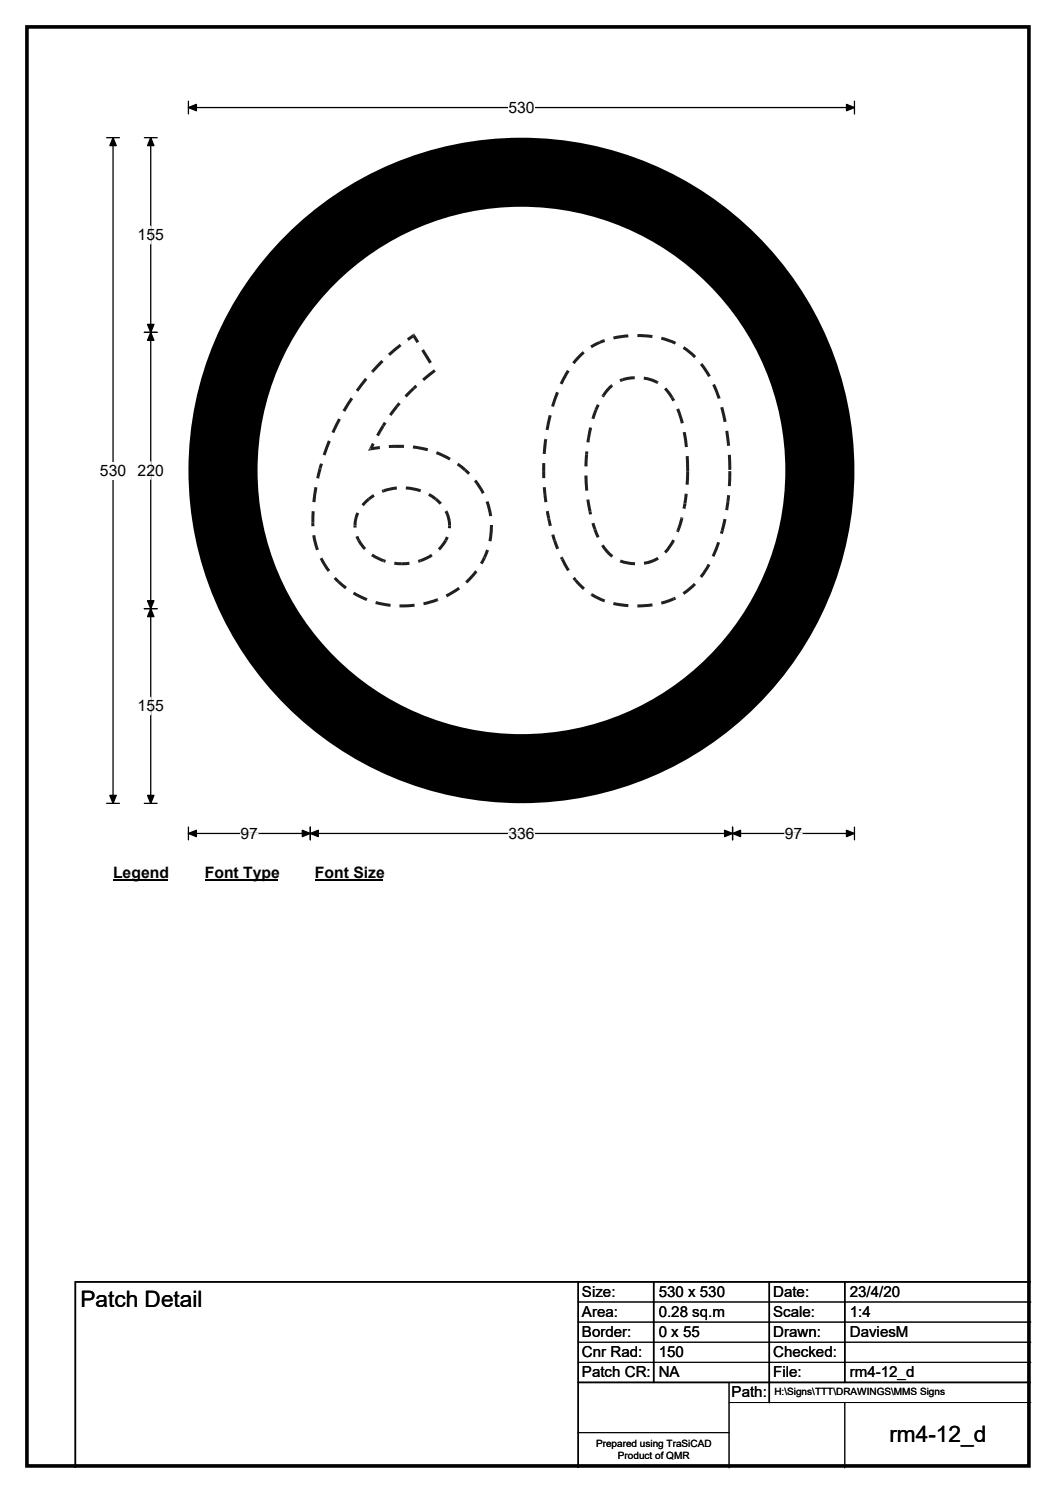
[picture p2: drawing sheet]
<svg xmlns="http://www.w3.org/2000/svg" width="210mm" height="297mm" viewBox="0 0 210 297" stroke-linecap="round" stroke-linejoin="round" font-family="sans-serif">
<path d="M5.4 5.4h199.2v286.3h-199.2z" fill="none" stroke="#000" stroke-width=".72"/>
<path d="M37.5 21.4h132.4M37.5 20.1v2.6M169.9 20.1v2.6" fill="none" stroke="#000" stroke-width=".25"/>
<path d="M37.5 21.4l1.6-.6v1.2zM168.3 20.8l1.6 .6-1.6 .6z" fill="#000" stroke="#000" stroke-width=".25"/>
<path d="M101.1 19.7h5.2v3.5h-5.2z" fill="#fff"/>
<path d="M21.2 27.4h2.5M22.5 27.4v132.4M21.2 159.8h2.5M37.5 165.8h132.4M37.5 164.5v2.6M61.7 164.5v2.6M145.7 164.5v2.6M169.9 164.5v2.6" fill="none" stroke="#000" stroke-width=".25"/>
<path d="M22.5 27.4l.6 1.6h-1.3zM21.8 158.2h1.3l-.6 1.6zM37.5 165.8l1.6-.6v1.3zM61.7 165.8l1.6-.6v1.3zM60.1 165.2l1.6 .6-1.6 .7zM144.1 165.2l1.6 .6-1.6 .7zM145.7 165.8l1.6-.6v1.3zM168.3 165.2l1.6 .6-1.6 .7z" fill="#000" stroke="#000" stroke-width=".25"/>
<path d="M47.8 165.8h3.5M101.1 165.8h5.2M156 165.8h3.5" fill="none" stroke="#fff" stroke-width=".25"/>
<path d="M19.9 91.9h5.2v3.5h-5.2z" fill="#fff"/>
<path d="M28.7 27.4h2.5M30 27.4v132.4M28.7 66.1h2.5M28.7 121.1h2.5M28.7 159.8h2.5" fill="none" stroke="#000" stroke-width=".25"/>
<path d="M30 27.4l.6 1.6h-1.3zM30 66.1l.6 1.6h-1.3zM29.3 64.5h1.3l-.6 1.6zM29.3 119.5h1.3l-.6 1.6zM30 121.1l.6 1.6h-1.3zM29.3 158.2h1.3l-.6 1.6z" fill="#000" stroke="#000" stroke-width=".25"/>
<path d="M30 45v3.5M30 91.9v3.5M30 138.7v3.5" fill="none" stroke="#fff" stroke-width=".25"/>
<path d="M22.5 171.8h10.7v3.5h-10.7z" fill="#fff"/>
<path d="M22.5 175.1h10.7" fill="none" stroke="#000" stroke-width=".32"/>
<path d="M40.7 171.8h14.4v3.5h-14.4z" fill="#fff"/>
<path d="M40.7 175.1h14.4" fill="none" stroke="#000" stroke-width=".32"/>
<path d="M62.6 171.8h13.5v3.5h-13.5z" fill="#fff"/>
<path d="M62.6 175.1h13.5" fill="none" stroke="#000" stroke-width=".32"/>
<circle cx="103.6" cy="93.6" r="66.2" fill="#fff"/>
<circle cx="103.7" cy="93.6" r="59.3" fill="none" stroke="#000" stroke-width="13.7"/>
<g fill="#221f20">
<path d="M97.4 104.7h.6l-.3 3-.6-.1z"/>
<path d="M96.6 109.3l.6 .2-.6 1.5-.5-.2z"/>
<path d="M96.1 110.8l.5 .2-.6 1.3-.6-.3z"/>
<path d="M94.5 113.5l.5 .3-2.1 2.3-.4-.5z"/>
<path d="M88.6 118.3l2.5-1.5 .4 .4-2.6 1.6z"/>
<path d="M86.8 119.1l.2-.1 .2 .5-.1 .1z"/>
<path d="M84.2 119.8l2.6-.7 .3 .5-2.8 .8z"/>
<path d="M79.9 120.2l2.5-.1 .1 .6-2.6 .2z"/>
<path d="M79.4 120.2h.5v.7l-.5-.1z"/>
<path d="M74.8 119.6l2.9 .5-.1 .6-3-.5z"/>
<path d="M73.1 119l-.3 .6z"/>
<path d="M70.4 117.7l2.7 1.3-.3 .6-2.7-1.4z"/>
<path d="M67.5 115.5l1.5 1.3-.4 .4-1.5-1.2z"/>
<path d="M66.3 115.2l.5-.4 .7 .7-.4 .5z"/>
<path d="M63.6 111.2l.5-.3 1.5 2.5-.4 .4z"/>
<path d="M62.1 106.5l.6-.1 .7 2.9-.6 .2z"/>
<path d="M61.9 104h.6v.7h-.6z"/>
<path d="M62 101.7h.6l-.1 2.3h-.6z"/>
<path d="M62.5 96.9l.6 .1-.4 2.9h-.6z"/>
<path d="M63.4 93.1l.5 .2-.4 1.9-.6-.1z"/>
<path d="M63.6 92.2l.6 .1-.3 1-.5-.2z"/>
<path d="M65.2 87.6l.6 .2-1.1 2.8-.5-.2z"/>
<path d="M67.2 83.2l.6 .3-1.3 2.7-.6-.3z"/>
<path d="M69.7 79.1l.5 .3-1.6 2.5-.5-.3z"/>
<path d="M72.6 75.2l.4 .4-1.8 2.3-.5-.3z"/>
<path d="M73.8 73.8l.1-.1 .4 .4-.1 .1z"/>
<path d="M75.8 71.7v-.1l.5 .4-2 2.1-.4-.4z"/>
<path d="M77.2 70.4l2.3-2 .3 .5-2.2 1.9z"/>
<path d="M81 67.3l1.1-.8 .4 .1-.5 .3 .4 .1-1.1 .8z"/>
<path d="M82.1 66.5l.3-.2 .1 .3z"/>
<path d="M82 66.9l.5-.3 .9 1.3-.6 .4z"/>
<path d="M83.8 69.8l.5-.3 1.6 2.5-.6 .3z"/>
<path d="M83.9 75.4l2.4-1.9 .4 .4-2.4 1.9z"/>
<path d="M82.1 77l.5-.5 .4 .5-.5 .5z"/>
<path d="M81.4 77.7l.7-.7 .4 .5-1.6 1.6-.5-.4z"/>
<path d="M79.2 80.1l.5 .3-.6 .6-.4-.3z"/>
<path d="M78.7 80.7l.4 .3-1.2 1.8-.5-.4z"/>
<path d="M76.3 84l.6 .2-.5 .7-.5-.3z"/>
<path d="M75.9 84.6l.5 .3-1.1 1.9-.5-.3z"/>
<path d="M74 88.1l.5 .3-.5 1-.3-.4 .1 .6-.4-.4z"/>
<path d="M73.4 89.2l.4 .4-.6 .1z"/>
<path d="M73.7 89l1.8-.3 .1 .6-1.8 .3z"/>
<path d="M77.3 88.5h1.2v.6l-1.2 .1z"/>
<path d="M78.5 88.5h1.4v.6h-1.4z"/>
<path d="M79.9 88.5h.4v.6h-.4z"/>
<path d="M82.1 88.6l3.1 .6-.2 .6-2.9-.6z"/>
<path d="M86.9 89.8l-.2 .5z"/>
<path d="M86.9 89.8l2.7 1.3-.3 .5-2.6-1.3z"/>
<path d="M91.2 92.1l1.4 1.1-.3 .5-1.5-1.1z"/>
<path d="M92.6 93.2l.9 .8-.4 .5-.8-.8z"/>
<path d="M94.2 95.8l.5-.3 1.7 2.5-.6 .3z"/>
<path d="M96.6 99.9l.5-.2 .8 2.9-.6 .1z"/>
<path d="M97.4 104.5h.6v.2h-.6z"/>
<path d="M88.4 101.8l.5-.2a6.3 6.3 0 0 1 .8 3h-.6l-.3-1.7z"/>
<path d="M88.4 101.8l.5-.3z"/>
<path d="M86.8 99.1l1.1 .9-.5 .4-.9-.9z"/>
<path d="M85.4 98.1l1.4 1-.3 .4-1.4-.9z"/>
<path d="M80.7 96.8l1.5 .2 1.5 .4-.2 .5-2.7-.5z"/>
<path d="M76.2 97.4l2.7-.6v.6l-2.5 .5z"/>
<path d="M75.9 97.5l.3-.1 .2 .5-.3 .1z"/>
<path d="M73.2 99.1l1-.8 .3 .5-1 .7z"/>
<path d="M72.5 99.7l.7-.6 .3 .4-1.2 1.2-.4-.4z"/>
<path d="M70.9 101.9l.5 .3-.4 1.1-.1 1.3h-.6l.2-1.6z"/>
<path d="M70.3 104.6h.6v.3l-.6 .1z"/>
<path d="M70.7 106.8l.5-.2 .4 .8-.5 .3z"/>
<path d="M71.1 107.7l.5-.3 1.2 1.6-.4 .4z"/>
<path d="M74.1 110.1l2.3 1.2-.2 .5-2.4-1.2z"/>
<path d="M76.4 111.3l.4 .1-.2 .6-.4-.2z"/>
<path d="M78.4 111.8l1.5 .1v.6l-1.5-.1z"/>
<path d="M79.9 111.9l1.5-.1v.6l-1.5 .1z"/>
<path d="M83.1 111.4l.4-.1 .2 .5-.5 .2z"/>
<path d="M83.5 111.3l2.2-1.1 .3 .5-2.3 1.1z"/>
<path d="M88.4 107.4l.5 .3-1.4 1.8-.4-.4z"/>
<path d="M88.7 106.7l.5 .3-.3 .7-.5-.3z"/>
<path d="M89.1 104.6h.6v.5h-.6z"/>
<path d="M144.8 93.7h.6l-.1 3h-.6z"/>
<path d="M144.6 98.5l.6 .1-.2 1.3-.6-.1z"/>
<path d="M144.4 99.8l.6 .1-.2 1.6h-.6z"/>
<path d="M143.9 103.2l.6 .1-.6 2.4-.6-.2z"/>
<path d="M143.3 105.5l.6 .2-.2 .6-.5-.2z"/>
<path d="M142.6 107.8l.6 .2-1.1 2.8-.6-.2z"/>
<path d="M141.5 110.6l.6 .2z"/>
<path d="M140.7 112.2l.6 .2-1.7 2.6-.5-.4z"/>
<path d="M139.1 114.6l.5 .4z"/>
<path d="M135.7 117.9l2.3-1.9 .4 .4-2.3 1.9z"/>
<path d="M133.8 118.9l.4-.2 .3 .6-.4 .1z"/>
<path d="M131.4 119.7l2.4-.8 .3 .5-2.5 .9z"/>
<path d="M126.7 120.2l3-.2 .1 .6-3.1 .3z"/>
<path d="M122 119.8l3 .4-.1 .6-3-.4z"/>
<path d="M117.9 118l2.4 1.3-.2 .5-2.6-1.2z"/>
<path d="M117.7 118h.2l-.4 .6-.1-.1z"/>
<path d="M114.2 115.6l.5-.4 1.6 1.7-.4 .5z"/>
<path d="M113.8 115.1l.5-.3 .4 .4-.5 .4z"/>
<path d="M111.5 111.4l.6-.3 1.2 2.2-.5 .3z"/>
<path d="M111.3 111l.6-.3 .2 .4-.6 .3z"/>
<path d="M110 107.7l.6-.3 .6 1.7-.6 .2z"/>
<path d="M109.6 106.4l.6-.1 .4 1.1-.6 .3z"/>
<path d="M108.8 103.3l.6-.2 .3 1.5-.6 .1z"/>
<path d="M108.5 101.7l.6-.1 .3 1.5-.6 .2z"/>
<path d="M108.1 98.5l.6-.1 .1 1.5h-.6z"/>
<path d="M107.9 96.9h.6l.2 1.5-.6 .1z"/>
<path d="M107.8 93.7h.6v1.4h-.6z"/>
<path d="M107.8 92.1h.6v1.6h-.6z"/>
<path d="M108.2 87.5h.6l-.3 2.8h-.6z"/>
<path d="M108.2 87.3l.6 .1v.1h-.6z"/>
<path d="M109.1 82.5l.6 .2-.6 2.9-.6-.2z"/>
<path d="M110.6 77.9l.5 .2-.9 2.9-.6-.2z"/>
<path d="M112.8 73.6l.5 .3-1.5 2.6-.5-.2z"/>
<path d="M115.1 70.6l.8-.8 .4 .5-2 2.2-.5-.4z"/>
<path d="M117.4 68.7l1.8-.9 .2 .6-1.7 .9z"/>
<path d="M119.2 67.8l.9-.3 .2 .5-.9 .4z"/>
<path d="M121.9 67l3-.5 .1 .6-3 .4z"/>
<path d="M126.7 66.5l3.1 .2-.1 .5-3-.1z"/>
<path d="M131.6 67l2.9 1-.3 .6-2.8-1z"/>
<path d="M136.1 68.9l2.3 1.9-.4 .5-2.3-1.9z"/>
<path d="M139.2 72.6l.5-.4 1.6 2.5-.5 .3z"/>
<path d="M141.6 76.6l.6-.2 1.1 2.8-.6 .2z"/>
<path d="M143.2 81.1l.6-.2 .7 3-.6 .1z"/>
<path d="M144.2 85.8l.6-.1 .4 3h-.6z"/>
<path d="M144.7 90.5h.6l.1 3h-.6z"/>
<path d="M136.4 90.8l.5-.1 .1 3h-.6z"/>
<path d="M135.8 86l.6-.1 .4 3-.6 .1z"/>
<path d="M134.5 81.5l.5-.3 1 2.9-.6 .2z"/>
<path d="M133.4 79.3l.5-.3 .3 .6-.5 .3z"/>
<path d="M132 77.5l.5-.4 .1 .1 1.3 1.8-.5 .3z"/>
<path d="M130.9 75.8l.1 .1-.3 .5-.1-.1z"/>
<path d="M128.1 74.9l1.4 .4 1.4 .5-.3 .5-1-.4-1.6-.4z"/>
<path d="M123.8 75.2l2.4-.4v.7l-2.3 .3z"/>
<path d="M123.2 75.5l.6-.3 .1 .6-.5 .2z"/>
<path d="M121.5 76.5l.4 .4z"/>
<path d="M121 76.9l.5-.4 .4 .4-1.7 2-.5-.4z"/>
<path d="M119.7 78.5l.5 .4-.1 .2-.5-.3z"/>
<path d="M118.7 80.4l.5 .3-.4 .9-.6-.2z"/>
<path d="M118.2 81.4l.6 .2-.6 1.8-.6-.2z"/>
<path d="M117.2 85l.5 .1-.4 2.1-.6-.1z"/>
<path d="M116.7 87.1l.6 .1-.1 .9-.6-.1z"/>
<path d="M116.4 89.8h.6l-.1 .6h-.6z"/>
<path d="M116.3 90.4h.6l-.1 2.4h-.6z"/>
<path d="M116.2 94.6h.6l.2 3h-.6z"/>
<path d="M116.6 99.4h.6l.4 2.3-.6 .2z"/>
<path d="M117 101.9l.6-.2 .1 .6-.5 .1z"/>
<path d="M117.6 104.2l.6-.2 .4 1.2-.6 .2z"/>
<path d="M118 105.4l.6-.2 .6 1.6-.5 .2z"/>
<path d="M119.5 108.6l.6-.3 .8 1.2 1.1 1-.4 .5-1.2-1.2z"/>
<path d="M123.4 111.3l1.4 .4 1.5 .2v.6l-1.6-.2-1.5-.4z"/>
<path d="M128 111.8a6.8 6.8 0 0 0 2.7-1l.3 .5a6.9 6.9 0 0 1-2.9 1.1z"/>
<path d="M133.7 107.3l.5 .3-.8 1.3-.9 1.2-.5-.4z"/>
<path d="M134.5 105.5l.6 .2-.1 .2-.6-.2z"/>
<path d="M135.3 103.1l.5 .1-.7 2.5-.6-.2z"/>
<path d="M135.3 102.9l.6 .1-.1 .2-.5-.1z"/>
<path d="M135.9 100.1l.6 .1-.2 1.1-.6-.2z"/>
<path d="M136.2 98.2l.6 .1-.3 1.9-.6-.1z"/>
<path d="M136.4 93.7h.6l-.1 2.8-.6-.1z"/>
</g>
<path d="M115 255v37M130 255v20M153 255v24M168 255v20M205 255h-190v37M115 275h90" fill="none" stroke="#000" stroke-width=".3"/>
<path d="M115 259h90M115 263h90M115 267h90M115 271h90M145 279h60M145 275v17M168 279v13M115 285h30" fill="none" stroke="#000" stroke-width=".2"/>
<g font-size="4.5">
<text x="16" y="260.1">Patch Detail</text>
<text x="176.8" y="286.9">rm4-12_d</text>
</g>
<g font-size="3.1">
<text x="101.1" y="22.5">530</text>
<text x="27.4" y="47.8">155</text>
<text x="19.9" y="94.7">530</text>
<text x="27.4" y="94.7">220</text>
<text x="27.4" y="141.5">155</text>
<text x="47.8" y="166.9">97</text>
<text x="101.1" y="166.9">336</text>
<text x="156" y="166.9">97</text>
<text x="22.5" y="174.6">Legend</text>
<text x="40.7" y="174.6">Font Type</text>
<text x="62.6" y="174.6">Font Size</text>
</g>
<g font-size="3">
<text x="115.7" y="258">Size:</text>
<text x="131" y="258">530 x 530</text>
<text x="153.7" y="258">Date:</text>
<text x="169" y="258">23/4/20</text>
<text x="115.7" y="262">Area:</text>
<text x="131" y="262">0.28 sq.m</text>
<text x="153.7" y="262">Scale:</text>
<text x="169" y="262">1:4</text>
<text x="115.7" y="266">Border:</text>
<text x="115.7" y="270">Cnr Rad:</text>
<text x="131" y="266">0 x 55</text>
<text x="131" y="270">150</text>
<text x="153.7" y="266">Drawn:</text>
<text x="153.7" y="270">Checked:</text>
<text x="169" y="266">DaviesM</text>
<text x="115.7" y="274">Patch CR:</text>
<text x="131" y="274">NA</text>
<text x="153.7" y="274">File:</text>
<text x="169" y="274">rm4-12_d</text>
<text x="145.5" y="278">Path:</text>
</g>
<g font-size="2">
<text x="154" y="277.6">H:\Signs\TTT\DRAWINGS\MMS Signs</text>
<text x="118.5" y="287.8">Prepared using TraSiCAD</text>
<text x="122.9" y="290.2">Product of QMR</text>
</g>
</svg>
